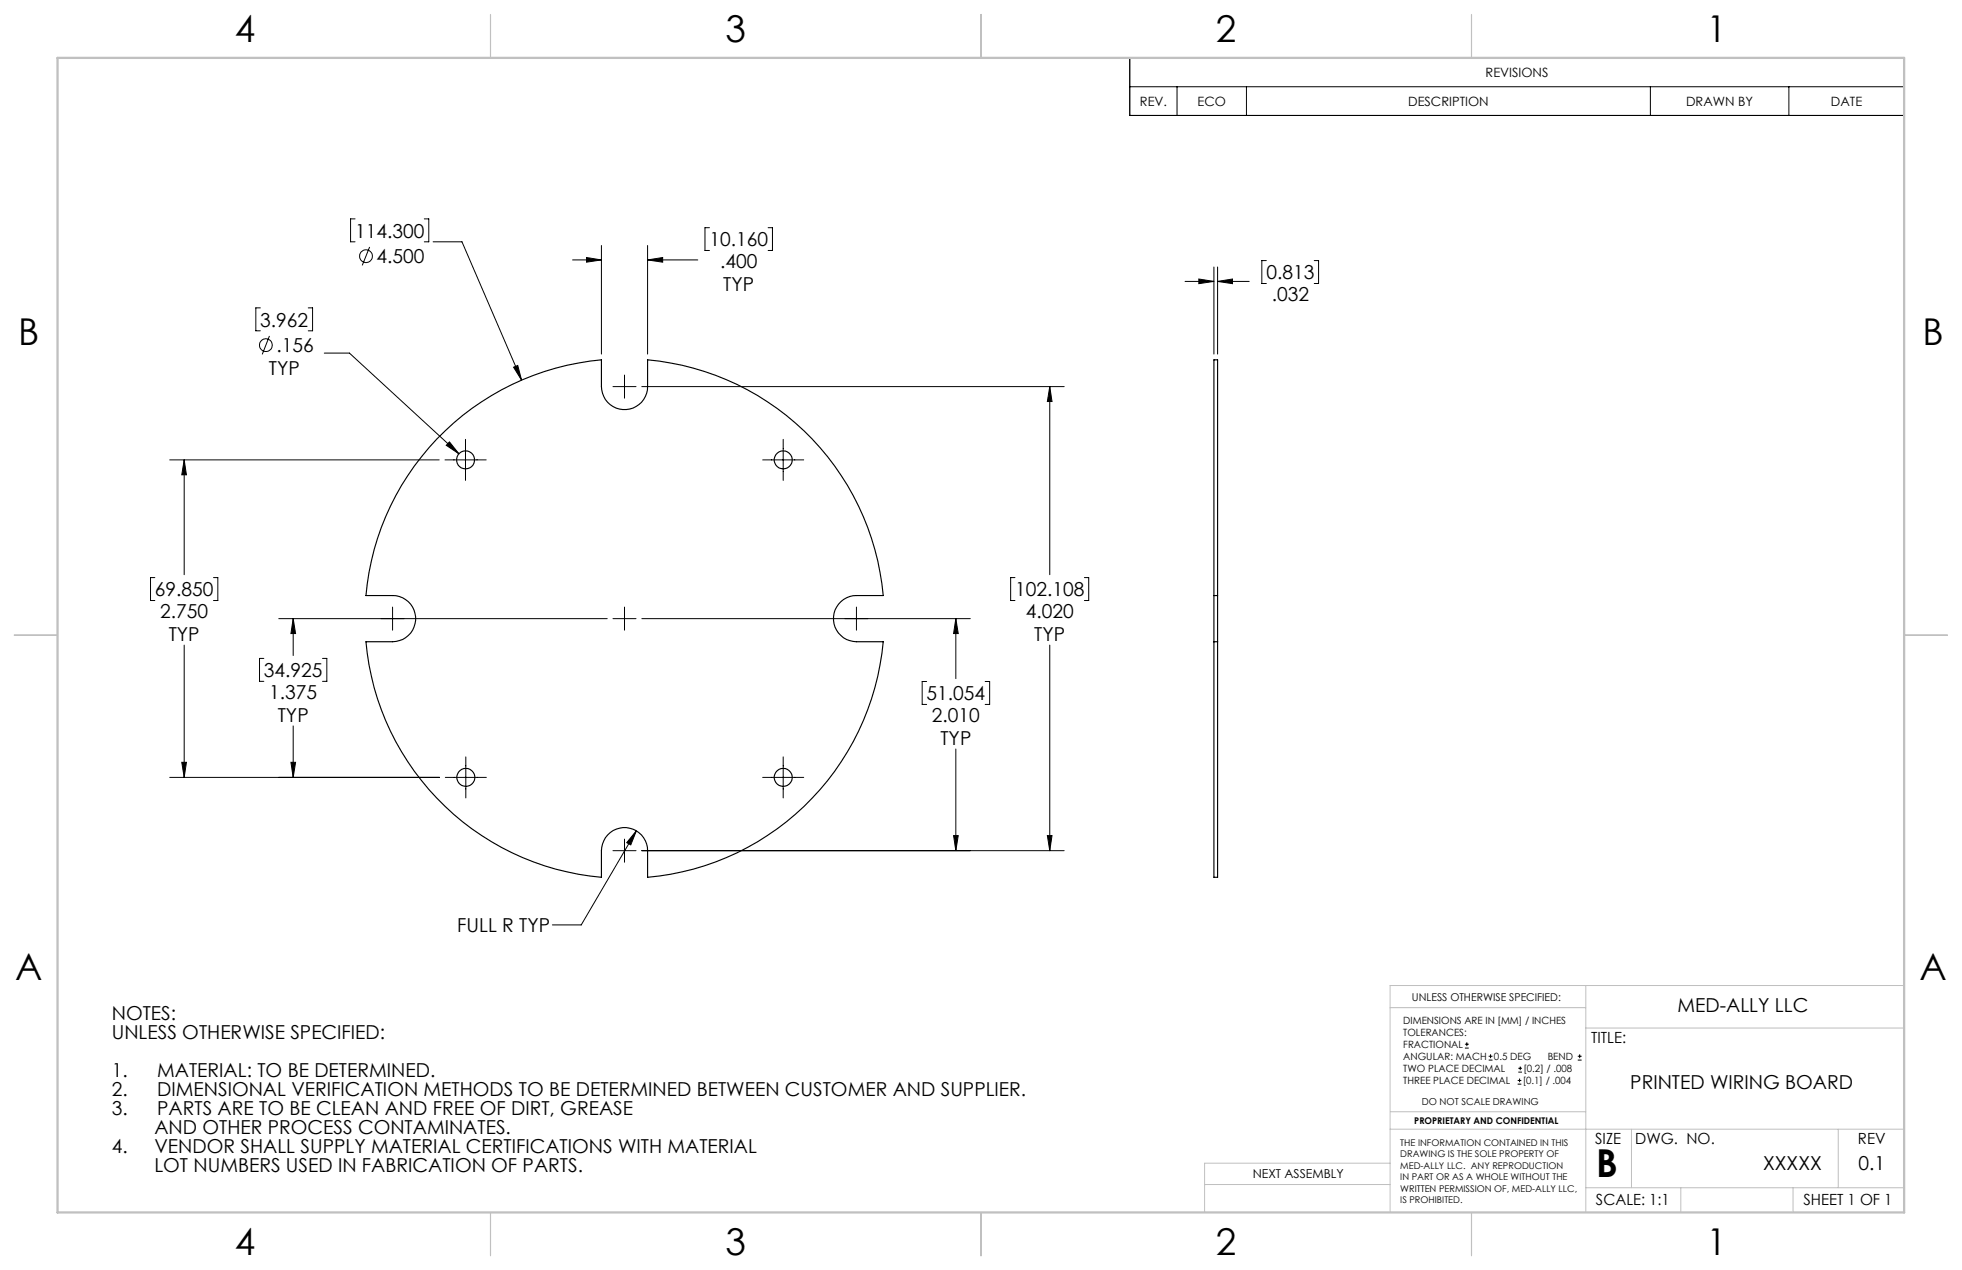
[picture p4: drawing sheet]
<svg xmlns="http://www.w3.org/2000/svg" width="432mm" height="279mm" viewBox="0 0 432 279" stroke-linecap="round" stroke-linejoin="round" font-family="sans-serif">
<g fill="none" stroke="#000" stroke-width=".25">
<path d="M96.1 96.6a57.4 57.4 0 0 1 36.3-17.4v5.9a5.1 5.1 0 0 0 5 5 5.1 5.1 0 0 0 5.1-5v-5.9a57.2 57.2 0 0 1 51.9 51.8h-5.9a5.1 5.1 0 0 0-5.1 5.1 5.1 5.1 0 0 0 5.1 5.1h5.9a57.2 57.2 0 0 1-51.9 51.8v-5.9a5.1 5.1 0 0 0-5.1-5 5.1 5.1 0 0 0-5 5v5.9a57.1 57.1 0 0 1-51.9-51.8h5.9a5.1 5.1 0 0 0 5.1-5.1 5.1 5.1 0 0 0-5.1-5.1h-5.9a57 57 0 0 1 15.6-34.4zM267.2 131v-51.8h.8v51.8M267.2 131v10.2M267.2 131h.8M268 131v10.2M267.2 141.2v51.8h.8v-51.8M267.2 141.2h.8"/>
<circle cx="102.5" cy="101.2" r="1.98"/>
<circle cx="172.4" cy="101.2" r="1.98"/>
<circle cx="102.5" cy="171" r="1.98"/>
<circle cx="172.4" cy="171" r="1.98"/>
</g>
<g fill="none" stroke="#000" stroke-width=".22">
<path d="M248.6 12.7h170.5v12.7h-170.5zM248.6 19.1h170.5M259 19.1v6.3M274.3 19.1v6.3M363.2 19.1v6.3M393.7 19.1v6.3M78.1 48.2h-.9v5h.9M81.4 54.3l-1.7 4.1M93.4 48.2h1v5h-1M95.3 53.2h6.4l13.1 30.4M126 57.2h6.4M129.1 56.7l3.3 .5-3.3 .5z"/>
<path d="M132.4 54v23.9M142.5 57.2l3.3-.5v1zM142.5 54v23.9M142.5 57.2h11.1M156.1 50.1h-.9v5h.9M169.1 50.1h.9v5h-.9M267.2 58.7v19.2M268 58.7v19.2M278.7 57.3h-1v5.1h1M289.2 57.3h1v5.1h-1M57.3 67.7h-1v5.1h1M59.3 73.9l-1.6 4.1"/>
<path d="M67.8 67.7h1v5.1h-1M71.4 77.7h5.5l24.1 22.1M260.8 61.9h6.4M263.8 61.4l3.4 .5-3.4 .5zM268 61.9h6.9M268 61.9l3.3-.5v1zM98.9 97.2l2.1 2.6-2.8-1.8zM102.4 96.7v9M113 80.8l.9-.4 .9 3.2zM134.9 85.1h5.1M137.4 82.5v5.1M141.3 85.1h92.9"/>
<path d="M172.4 96.7v9M231 85.1l.5 3.2h-1zM231 85.1v41.3M37.4 101.2h59.3M40.5 101.2l.5 3.3h-1zM40.5 101.2v25.2M97.9 101.2h9.1M167.9 101.2h9M34.1 127.1h-1v5h1M47 127.1h.9v5h-.9M61.3 136.1h72.3M64.5 136.1l.6 3.3h-1.1z"/>
<path d="M64.5 136.1v8.1M86.4 133.6v5M134.9 136.1h5.1M137.4 133.6v5M141.3 136.1h72.2M188.5 133.6v5M210.4 136.1l.5 3.3h-1zM210.4 136.1v13.2M223.4 127.1h-1v5h1M238.7 127.1h.9v5h-.9M40.5 141.9v29.1M58.1 144.9h-1v5h1"/>
<path d="M64.5 159.7v11.3M71 144.9h.9v5h-.9M203.9 149.9h-.9v5.1h.9M216.8 149.9h1v5.1h-1M231 141.9v45.2M37.4 171h59.3M40 167.7h1l-.5 3.3zM64 167.7h1.1l-.6 3.3zM98 171h9M102.5 166.5v9M167.9 171h9M172.4 166.5v9"/>
<path d="M210.4 164.8v22.3M134.9 187.1h5.1M137.4 184.6v5.1M140.1 182.8l-12.2 20.7h-6.3M140.1 182.8l-1.3 3.1-.9-.5zM141.3 187.1h92.9M209.9 183.8h1l-.5 3.3zM230.5 183.8h1l-.5 3.3zM322.4 230.6h.9M322.4 229.7h.9M322.8 229.3v.9M327.6 233.2h.9"/>
<path d="M327.6 232.4h.9M328 232v.8M334 238.5h.8M334 237.7h.8M334.2 235.9h.8M334.2 235h.8M334.4 237.3v.8M334.6 234.6v.8M347.2 233.2h.9M347.2 232.4h.9M347.7 232v.8"/>
<circle cx="80.6" cy="56.3" r="1.4"/>
<circle cx="58.5" cy="75.9" r="1.41"/>
</g>
<g fill="none" stroke="#c0c0c0" stroke-width=".22">
<path d="M349 216.8v49.9M419.1 216.8h-113.2v49.9M305.9 221.7h43.1M349 226.2h70.1M305.9 248.4h113.2M305.9 255.9h-40.8v10.8M306 244.6h43M359.1 248.4v12.9M404.6 248.4v12.9M265.1 260.6h40.8M349 261.3h70.1M369.9 261.3v5.4"/>
<path d="M394.6 261.3v5.4"/>
</g>
<path d="M108 3.2v9.5M215.9 3.2v9.5M323.8 3.2v9.5M3.1 139.7h9.6M419.1 139.7h9.5M108 266.7v9.6M215.9 266.7v9.6M323.8 266.7v9.6" fill="none" stroke="#c0c0c0" stroke-width=".25"/>
<path d="M12.7 12.7h406.4v254h-406.4z" fill="none" stroke="#c0c0c0" stroke-width=".5"/>
<g fill="#000">
<path d="M140.1 182.8l-1.3 3.1-.9-.5z"/>
<path d="M113 80.8l1.8 2.8-.9-3.2zM40.5 101.2l.5 3.3h-1zM40 167.7h1l-.5 3.3zM64.5 136.1l.6 3.3h-1.1zM64 167.7h1.1l-.6 3.3zM231 85.1l.5 3.2h-1zM230.5 183.8h1l-.5 3.3zM210.4 136.1l.5 3.3h-1zM209.9 183.8h1l-.5 3.3zM129.1 56.7l3.3 .5-3.3 .5zM142.5 57.2l3.3-.5v1zM98.9 97.2l-.7 .8 2.8 1.8zM263.8 61.4l3.4 .5-3.4 .5zM268 61.9l3.3-.5v1z"/>
</g>
<text font-size="8.5" x="351.3" y="259">B</text>
<g font-size="8.1">
<text x="51.7" y="9.3">4</text>
<text x="159.7" y="9.3">3</text>
<text x="267.6" y="9.3">2</text>
<text x="375.6" y="9.3">1</text>
<text x="4" y="76">B</text>
<text x="423.1" y="76">B</text>
<text x="3.3" y="215.7">A</text>
<text x="422.4" y="215.7">A</text>
<text x="51.7" y="276">4</text>
<text x="159.7" y="276">3</text>
<text x="267.6" y="276">2</text>
<text x="375.6" y="276">1</text>
</g>
<g font-size="4.2">
<text x="78.2" y="52.3">114.300</text>
<text x="82.9" y="57.9">4.500</text>
<text x="156.1" y="54.2">10.160</text>
<text x="158.5" y="58.9">.400</text>
<text x="159.2" y="64">TYP</text>
<text x="278.7" y="61.4">0.813</text>
<text x="57.3" y="71.8">3.962</text>
<text x="279.9" y="66.2">.032</text>
<text x="60.9" y="77.5">.156</text>
<text x="59.2" y="82.6">TYP</text>
<text x="34.1" y="131.2">69.850</text>
<text x="223.4" y="131.2">102.108</text>
<text x="35.3" y="135.9">2.750</text>
<text x="225.8" y="135.9">4.020</text>
<text x="37.1" y="141">TYP</text>
<text x="227.6" y="141">TYP</text>
<text x="58.1" y="149">34.925</text>
<text x="59.3" y="153.7">1.375</text>
<text x="203.9" y="154">51.054</text>
<text x="61.1" y="158.8">TYP</text>
<text x="205.1" y="158.8">2.010</text>
<text x="207" y="163.8">TYP</text>
<text x="100.6" y="205.1">FULL R TYP</text>
<text x="24.6" y="224.4">NOTES:</text>
<text x="369.2" y="222.7">MED-ALLY LLC</text>
<text x="24.6" y="228.6">UNLESS OTHERWISE SPECIFIED:</text>
<text x="24.6" y="237">1.</text>
<text x="34.6" y="237">MATERIAL: TO BE DETERMINED.</text>
<text x="358.8" y="239.6">PRINTED WIRING BOARD</text>
<text x="24.6" y="241.1">2.</text>
<text x="24.6" y="245.3">3.</text>
<text x="34.6" y="241.1">DIMENSIONAL VERIFICATION METHODS TO BE DETERMINED BETWEEN CUSTOMER AND SUPPLIER.</text>
<text x="34.6" y="245.3">PARTS ARE TO BE CLEAN AND FREE OF DIRT, GREASE</text>
<text x="34" y="249.5">AND OTHER PROCESS CONTAMINATES.</text>
<text x="24.6" y="253.7">4.</text>
<text x="34" y="253.7">VENDOR SHALL SUPPLY MATERIAL CERTIFICATIONS WITH MATERIAL</text>
<text x="34" y="257.8">LOT NUMBERS USED IN FABRICATION OF PARTS.</text>
<text x="388" y="257.4">XXXXX</text>
<text x="409" y="257.4">0.1</text>
</g>
<g font-size="3.4">
<text x="350.2" y="229.5">TITLE:</text>
<text x="351.1" y="251.6">SIZE</text>
<text x="359.9" y="251.6">DWG. NO.</text>
<text x="408.9" y="251.7">REV</text>
<text x="351.2" y="265.2">SCALE: 1:1</text>
<text x="396.9" y="265.2">SHEET 1 OF 1</text>
</g>
<g font-size="2.8">
<text x="327" y="16.9">REVISIONS</text>
<text x="250.9" y="23.3">REV.</text>
<text x="263.6" y="23.3">ECO</text>
<text x="309.9" y="23.3">DESCRIPTION</text>
<text x="371.1" y="23.3">DRAWN BY</text>
<text x="402.9" y="23.3">DATE</text>
</g>
<text font-size="2.7" x="275.7" y="259.2">NEXT ASSEMBLY</text>
<text font-size="2.4" x="310.8" y="220.1">UNLESS OTHERWISE SPECIFIED:</text>
<g font-size="2.2">
<text x="308.8" y="225.2">DIMENSIONS ARE IN [MM] / INCHES</text>
<text x="308.8" y="227.9">TOLERANCES:</text>
<text x="308.8" y="230.5">FRACTIONAL</text>
<text x="308.8" y="233.2">ANGULAR: MACH</text>
<text x="328.8" y="233.2">0.5 DEG</text>
<text x="340.6" y="233.2">BEND</text>
<text x="308.8" y="238.5">THREE PLACE DECIMAL</text>
<text x="308.8" y="235.8">TWO PLACE DECIMAL</text>
<text x="335.1" y="238.5">[0.1] / .004</text>
<text x="335.3" y="235.8">[0.2] / .008</text>
</g>
<text font-size="2.1" x="312.9" y="243.1">DO NOT SCALE DRAWING</text>
<g font-size="2">
<text x="311.3" y="247.3">PROPRIETARY AND CONFIDENTIAL</text>
<text x="308.2" y="252.1">THE INFORMATION CONTAINED IN THIS</text>
<text x="308.2" y="254.6">DRAWING IS THE SOLE PROPERTY OF</text>
<text x="308.2" y="257.1">MED-ALLY LLC. ANY REPRODUCTION</text>
<text x="308.2" y="259.6">IN PART OR AS A WHOLE WITHOUT THE</text>
<text x="308.2" y="262.2">WRITTEN PERMISSION OF, MED-ALLY LLC,</text>
<text x="308.2" y="264.7">IS PROHIBITED.</text>
</g>
</svg>
